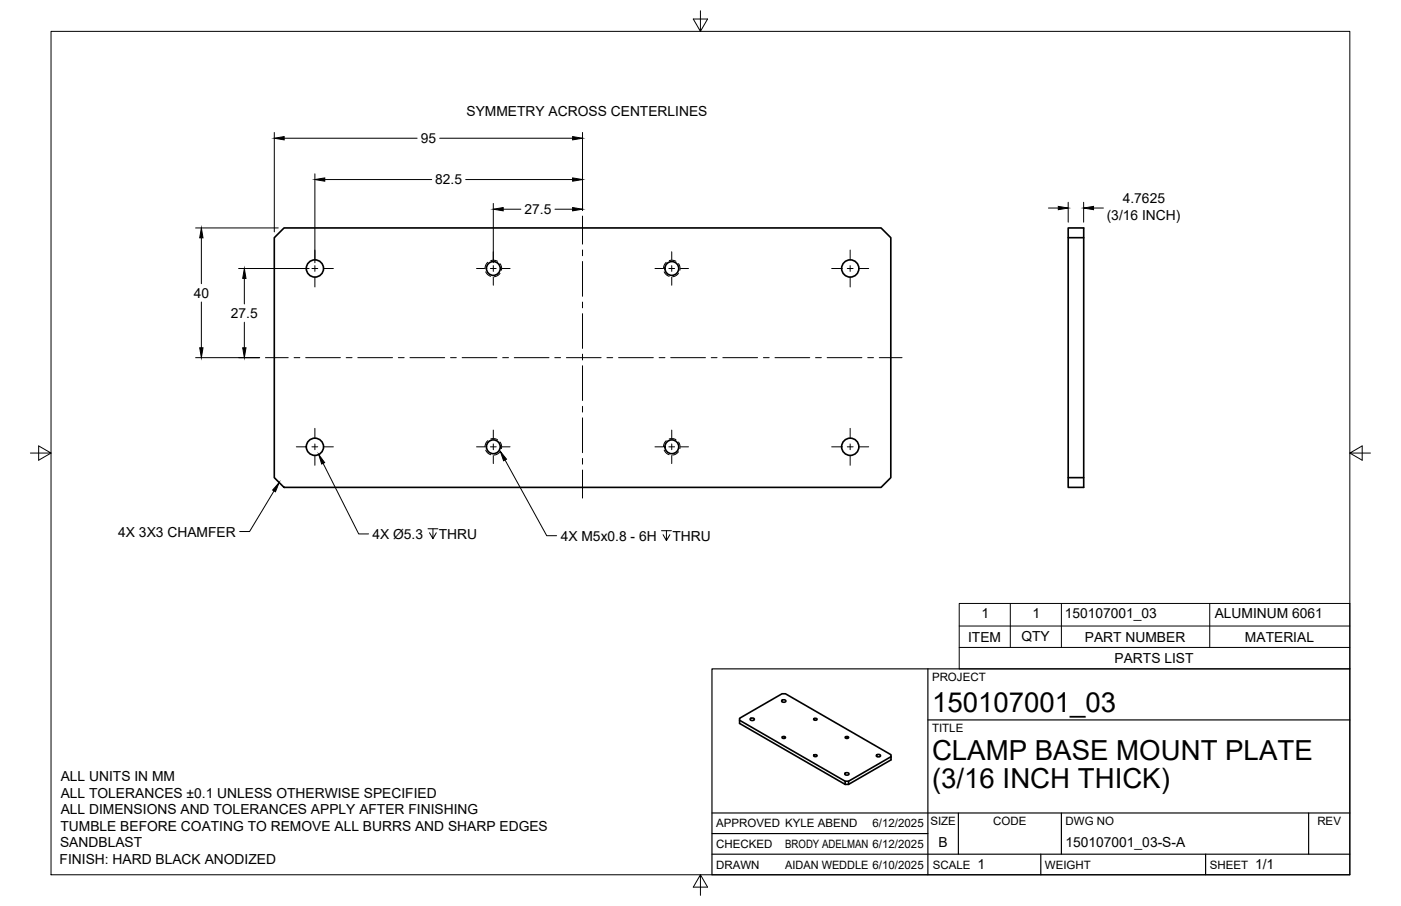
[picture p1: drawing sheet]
<svg xmlns="http://www.w3.org/2000/svg" width="432mm" height="279mm" viewBox="0 0 432 279" stroke-linecap="round" stroke-linejoin="round" font-family="sans-serif">
<!-- layer: Visible -->
<g fill="none" stroke="#000" stroke-width=".51">
<path d="M84.5 73.3l3-3h184l3.1 3v74l-3.1 3h-184l-3-3zM329.2 73.3v-3h4.8v80h-4.8v-3h4.8M334 73.3h-4.8v74M241.1 215.9l.7-.1 .4 .3a.67 .67 0 0 1-.6 .5 .67 .67 0 0 1-.7-.5zM227.9 222.1l32.6 18.8M231.4 221.5h.7l.4 .2a.67 .67 0 0 1-.7 .5 .67 .67 0 0 1-.6-.5zM241 227.3l.7-.2 .4 .4-.7 .2zM250.8 233l.6-.3 .4 .4-.6 .2zM250.8 221.7l.6-.2 .4 .4-.6 .2zM260.5 227.3l.7-.2 .3 .4-.6 .2zM260.5 238.4l.8-.1 .4 .3a.67 .67 0 0 1-.7 .5 .67 .67 0 0 1-.6-.5zM270.3 232.8l.7-.1 .4 .2a.67 .67 0 0 1-.7 .5 .67 .67 0 0 1-.6-.5z"/>
<path d="M274.6 233.4v-.7l-32.5-18.7h-1.1l-13.1 7.5v1.6l32.6 18.8M260.5 241.9v-1h1v1M261.5 240.9l13.1-7.5v.9l-13.1 7.6h-1"/>
<circle cx="97.1" cy="82.8" r="2.66"/>
<circle cx="152.1" cy="82.8" r="2.13"/>
<circle cx="207.1" cy="82.8" r="2.13"/>
<circle cx="262.1" cy="82.8" r="2.66"/>
<circle cx="97.1" cy="137.8" r="2.66"/>
<circle cx="152.1" cy="137.8" r="2.13"/>
<circle cx="207.1" cy="137.8" r="2.13"/>
<circle cx="262.1" cy="137.8" r="2.66"/>
</g>
<!-- layer: Hidden -->
<g fill="none" stroke="#000" stroke-width=".31">
<path d="M149.7 83.8l.8 1 .7 .4M150.3 80.9l-.7 1-.1 .9M151.3 80.4l.9-.2 1.1 .4M154.1 81.3l.4 .8v1.2M154.1 84.3l-.6 .6-1.2 .4M204.7 83.8l.7 1 .8 .4M205.3 80.9l-.6 1-.2 .9M206.3 80.4l.9-.2 1.1 .4M209.1 84.3l-.7 .6-1.1 .4M209.1 81.3l.4 .8v1.2M149.7 138.8l.8 1 .7 .4M150.3 135.9l-.5 .6-.3 1.3"/>
<path d="M151.3 135.4l1.3-.1 .7 .3M154.1 136.3l.4 .8v1.2M154.1 139.3l-1 .9-.8 .1M204.7 138.8l.7 1 .8 .4M205.3 135.9l-.6 1-.2 .9M206.3 135.4l1.3-.1 .7 .3M209.1 139.3l-1.1 .9-.7 .1M209.1 136.3l.4 .8v1.2"/>
</g>
<!-- layer: Border -->
<path d="M15.7 9.7h400.3v260.1h-400.3zM215.9 3.3v6.4l-2.2-3.8h4.4l-2.2 3.8M9.4 139.7h6.3l-3.8-2.2v4.4l3.8-2.2M416 139.7l3.8 2.2v-4.4l-3.8 2.2h6.4M215.9 269.8l2.2 3.8h-4.4l2.2-3.8v6.3" fill="none" stroke="#000" stroke-width=".31"/>
<!-- layer: Titleblock -->
<path d="M219.4 206.3h196.6v63.5h-196.6zM286 206.3v63.5M286 222h130M219.4 257.1h66.6M219.4 250.7h196.6M295.4 250.7v12.7M327.1 250.7v12.7M403.3 250.7v12.7M219.4 263.4h196.6M320.8 263.4v6.4M371.6 263.4v6.4" fill="none" stroke="#000" stroke-width=".36"/>
<!-- layer: Smart Centers -->
<g fill="none" stroke="#000" stroke-width=".31">
<path d="M97 77.1v3M152 77.6v2.5M179.5 66.6v8.7M179.5 77.1v1.8M207 77.6v2.5M262 77.1v3M91.3 82.8h3.1M96.1 82.8h1.8M97 81.9v1.8M97 85.5v3M99.7 82.8h3M146.9 82.8h2.5"/>
<path d="M151.2 82.8h1.7M152 81.9v1.8M152 85.5v2.5M154.7 82.8h2.5M179.5 80.6v10.8M179.5 93.2v1.7M179.5 96.7v10.7M201.9 82.8h2.5M206.1 82.8h1.8M207 81.9v1.8M207 85.5v2.5M209.7 82.8h2.5"/>
<path d="M256.3 82.8h3.1M261.1 82.8h1.8M262 81.9v1.8M262 85.5v3M264.7 82.8h3M81.8 110.3h7M90.6 110.3h1.8M94.2 110.3h10.7M106.7 110.3h1.8M110.3 110.3h10.7M122.8 110.3h1.8M126.3 110.3h10.8"/>
<path d="M138.9 110.3h1.7M142.4 110.3h10.7M154.9 110.3h1.8M158.5 110.3h10.7M171 110.3h1.8M174.6 110.3h10.7M179.5 109.2v1.8M179.5 112.8v10.7M187.1 110.3h1.7M190.6 110.3h10.8M203.1 110.3h1.8M206.7 110.3h10.7"/>
<path d="M219.2 110.3h1.8M222.8 110.3h10.7M235.3 110.3h1.8M238.9 110.3h10.7M251.4 110.3h1.8M254.9 110.3h10.7M267.4 110.3h1.8M271 110.3h7M91.3 137.8h3.1M96.1 137.8h1.8M97 132.1v3M97 136.9v1.8"/>
<path d="M99.7 137.8h3M146.9 137.8h2.5M151.2 137.8h1.7M152 132.6v2.5M152 136.9v1.8M154.7 137.8h2.5M179.5 125.3v1.8M179.5 128.9v10.7M201.9 137.8h2.5M206.1 137.8h1.8M207 132.6v2.5M207 136.9v1.8"/>
<path d="M209.7 137.8h2.5M256.3 137.8h3.1M261.1 137.8h1.8M262 132.1v3M262 136.9v1.8M264.7 137.8h3M97 140.5v3M152 140.5v2.5M179.5 141.4v1.8M179.5 144.9v8.7M207 140.5v2.5M262 140.5v3"/>
</g>
<!-- layer: FD_Dimensions -->
<g fill="none" stroke="#000" stroke-width=".31">
<path d="M84.5 40.9v30.6M87.6 42.6h41M97 53.6v27.4M100.1 55.4h33M135.5 42.6h41M143.5 55.4h33M179.5 40.9v24M60.3 70.3h25.5M62.1 73.3v14.2M152 62.7v18.3M155.1 64.5h5.4M171 64.5h5.5"/>
<path d="M323.1 64.2h3.1M329.2 62.4v6.1M334 62.4v6.1M337 64.2h3.1M62.1 93.1v14.2M73.5 82.8h21.8M75.3 85.9v7.8M75.3 99.4v7.9M60.3 110.3h19.7M99.6 142.9l11 21.8h3M131.9 163.1h3.1M133.4 163.1v3l-1-1.8"/>
<path d="M134.5 164.3l-1.1 1.8"/>
</g>
<g fill="#000" stroke="#000" stroke-width=".31">
<path d="M84.5 42.6l3.1-.5v1zM97 55.4l3.1-.5v1zM176.5 54.9l3 .5-3 .5zM176.5 42.1l3 .5-3 .5zM62.1 70.3l.5 3h-1zM152 64.5l3.1-.5v1zM176.5 64l3 .5-3 .5zM326.2 63.6l3 .6-3 .5zM334 64.2l3-.6v1.1zM75.3 82.8l.5 3.1h-1zM61.6 107.3h1l-.5 3zM74.8 107.3h1l-.5 3z"/>
<path d="M98.2 140.2l1.9 2.5-1 .4z"/>
</g>
<!-- layer: Leaders -->
<path d="M86 148.8l-1.1 2.9-.9-.6z" fill="#000" stroke="#000" stroke-width=".31"/>
<path d="M84.5 151.4l-7.6 12.5h-3" fill="none" stroke="#000" stroke-width=".31"/>
<!-- layer: Hole Notes -->
<path d="M155.7 141.9l12.8 23.3h3.1M203.9 163.7h3M205.4 163.7v3l-1-1.8M206.5 164.9l-1.1 1.8" fill="none" stroke="#000" stroke-width=".31"/>
<path d="M154.2 139.2l1.9 2.4-.9 .5z" fill="#000" stroke="#000" stroke-width=".31"/>
<!-- layer: Parts Lists -->
<path d="M295.6 186.1h120.4v20.2h-120.4zM295.6 199.7h120.4M295.6 193.1h120.4M311.4 186.1v13.6M327.1 186.1v13.6M372.9 186.1v13.6" fill="none" stroke="#000" stroke-width=".31"/>
<g font-size="8.5">
<text x="287.3" y="219.5">150107001_03</text>
<text x="287.3" y="234.5">CLAMP BASE MOUNT PLATE</text>
<text x="287.3" y="243.1">(3/16 INCH THICK)</text>
</g>
<g font-size="4.3">
<text x="143.8" y="35.7">SYMMETRY ACROSS CENTERLINES</text>
<text x="129.7" y="44.1">95</text>
<text x="134.1" y="56.9">82.5</text>
<text x="346.1" y="62.7">4.7625</text>
<text x="161.7" y="66">27.5</text>
<text x="341.1" y="67.8">(3/16 INCH)</text>
<text x="59.8" y="91.8">40</text>
<text x="71.2" y="98">27.5</text>
<text x="36.4" y="165.5">4X 3X3 CHAMFER</text>
<text x="114.8" y="166.1">4X Ø5.3</text>
<text x="135.2" y="166.1">THRU</text>
<text x="172.8" y="166.7">4X M5x0.8 - 6H</text>
<text x="207.2" y="166.7">THRU</text>
<text x="302.5" y="190.4">1</text>
<text x="318.2" y="190.4">1</text>
<text x="328.2" y="190.7">150107001_03</text>
<text x="374.4" y="190.7">ALUMINUM 6061</text>
<text x="298.4" y="197.9">ITEM</text>
<text x="314.8" y="197.8">QTY</text>
<text x="334.3" y="197.9">PART NUMBER</text>
<text x="383.7" y="197.9">MATERIAL</text>
<text x="343.5" y="204.5">PARTS LIST</text>
<text x="18.7" y="240.8">ALL UNITS IN MM</text>
<text x="18.7" y="246">ALL TOLERANCES ±0.1 UNLESS OTHERWISE SPECIFIED</text>
<text x="18.7" y="251.1">ALL DIMENSIONS AND TOLERANCES APPLY AFTER FINISHING</text>
<text x="18.6" y="256.2">TUMBLE BEFORE COATING TO REMOVE ALL BURRS AND SHARP EDGES</text>
<text x="18.5" y="261.3">SANDBLAST</text>
<text x="289.3" y="261.2">B</text>
<text x="328.4" y="261.2">150107001_03-S-A</text>
<text x="18.4" y="266.5">FINISH: HARD BLACK ANODIZED</text>
<text x="301.2" y="268.1">1</text>
<text x="386.8" y="268.1">1/1</text>
</g>
<g font-size="3.5">
<text x="287.3" y="210.1">PROJECT</text>
<text x="287.3" y="225.8">TITLE</text>
<text x="220.7" y="255.2">APPROVED KYLE ABEND</text>
<text x="268.9" y="255.2">6/12/2025</text>
<text x="286.7" y="254.5">SIZE</text>
<text x="306.1" y="254.5">CODE</text>
<text x="328.4" y="254.5">DWG NO</text>
<text x="406" y="254.5">REV</text>
<text x="220.7" y="261.5">CHECKED</text>
<text x="242" y="261.5">BRODY ADELMAN 6/12/2025</text>
<text x="220.7" y="267.9">DRAWN</text>
<text x="242" y="267.9">AIDAN WEDDLE 6/10/2025</text>
<text x="287.5" y="267.9">SCALE</text>
<text x="322.1" y="267.9">WEIGHT</text>
<text x="372.9" y="267.9">SHEET</text>
</g>
</svg>
